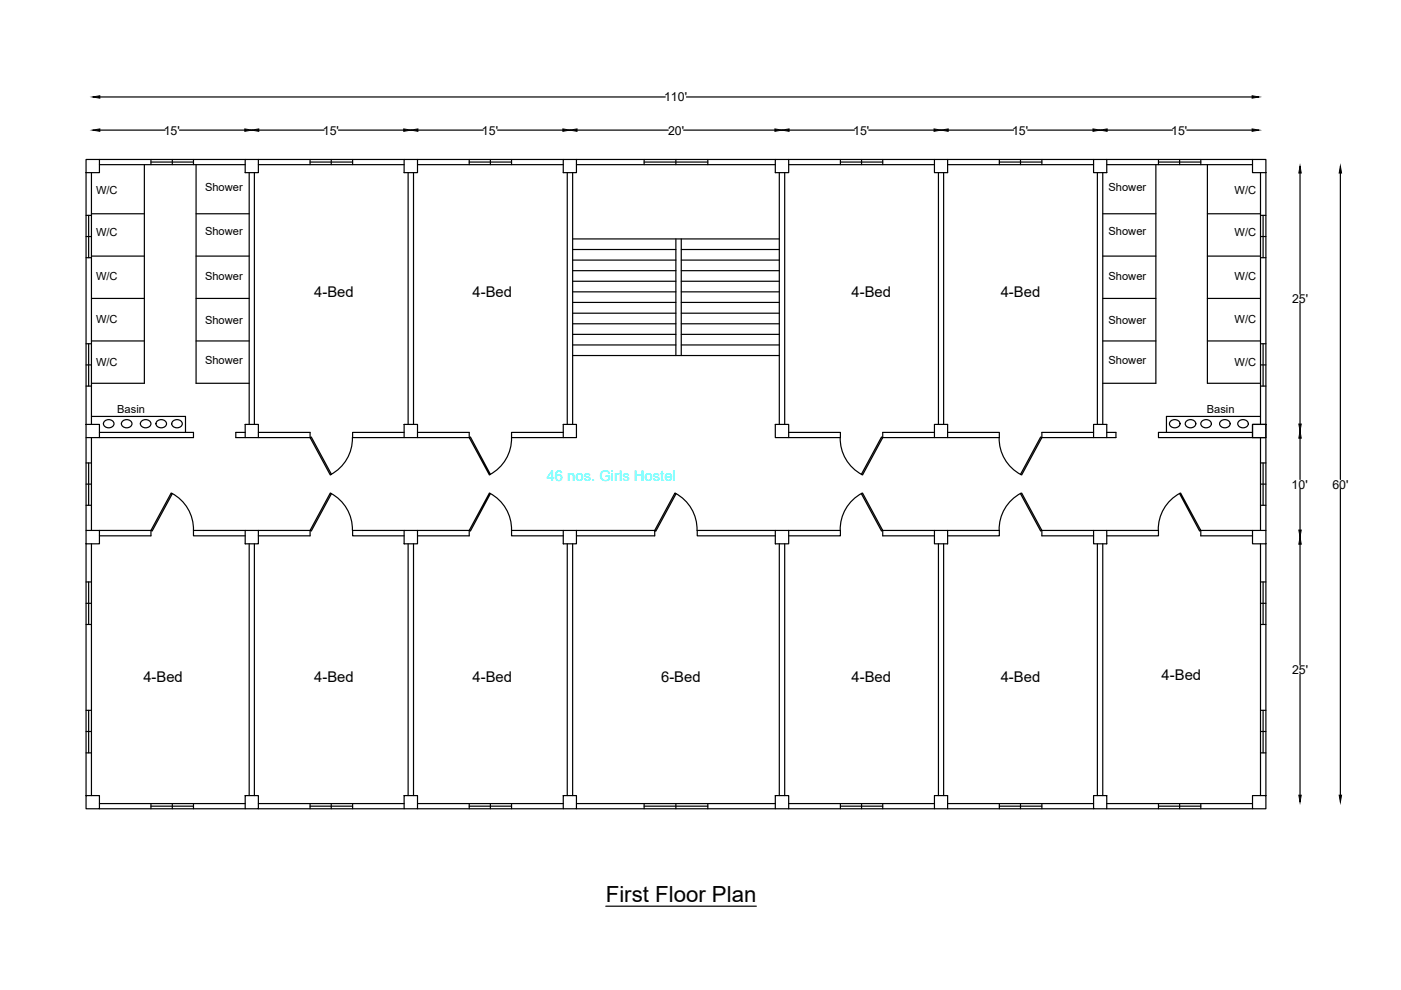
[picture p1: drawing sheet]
<svg xmlns="http://www.w3.org/2000/svg" width="297mm" height="210mm" viewBox="0 0 297 210" stroke-linecap="round" stroke-linejoin="round" font-family="sans-serif">
<!-- layer: 0 -->
<g fill="none" stroke="#000" stroke-width=".25">
<path d="M18.2 33.8h2.9v2.8h-2.9zM18.2 36.6v53.4M19.4 36.6v53.4M21.1 33.8h30.9M21.1 34.9h30.9M21.2 27.6h13.8M21.2 20.6h119.9M30.6 34.9v46.4h-11.2M32 33.8v1.1M32 34.4h9M36.5 33.8v1.1M38.1 27.6h13.8"/>
<path d="M41 33.8v1.1M41.6 34.9v46.4h11.2M52 33.8h2.8v2.8h-2.8zM52.8 36.6v53.4M53.9 36.6v53.4M54.8 33.8h30.9M54.8 34.9h30.9M54.9 27.6h13.8M65.7 34.4h9.1M65.7 33.8v1.1M70.2 33.8v1.1M71.8 27.6h13.8"/>
<path d="M74.8 33.8v1.1M85.7 33.8h2.8v2.8h-2.8zM86.5 36.6v53.4M87.7 36.6v53.4M88.5 33.8h30.9M88.5 34.9h30.9M88.6 27.6h13.8M99.5 34.4h9M99.5 33.8v1.1M104 33.8v1.1M105.5 27.6h13.8M108.5 33.8v1.1"/>
<path d="M119.4 33.8h2.8v2.8h-2.8zM120.3 36.6v53.4M121.4 36.6v53.4M122.2 33.8h42.2M122.2 34.9h42.2M122.3 27.6h19.4M136.6 34.4h13.5M136.6 33.8v1.1M143.3 33.8v1.1M144.9 27.6h19.4M145.5 20.6h120M150.1 33.8v1.1"/>
<path d="M164.4 33.8h2.8v2.8h-2.8zM165.2 36.6v53.4M166.4 36.6v53.4M167.2 33.8h30.9M167.2 34.9h30.9M167.3 27.6h13.8M178.2 34.4h9M178.2 33.8v1.1M182.7 33.8v1.1M184.2 27.6h13.8M187.2 33.8v1.1M198.1 33.8h2.8v2.8h-2.8z"/>
<path d="M199 36.6v53.4M200.1 36.6v53.4M200.9 33.8h31M200.9 34.9h31M201 27.6h13.9M211.9 34.4h9M211.9 33.8v1.1M216.4 33.8v1.1M217.9 27.6h13.8M220.9 33.8v1.1M231.9 33.8h2.8v2.8h-2.8zM232.7 36.6v53.4"/>
<path d="M233.8 36.6v53.4M234.7 33.8h30.9M234.7 34.9h30.9M234.7 27.6h13.9M245.1 34.9v46.4h-11.3M245.6 34.4h9M245.6 33.8v1.1M250.1 33.8v1.1M251.6 27.6h13.9M254.6 33.8v1.1M256 34.9v46.4h11.3M265.6 33.8h2.8v2.8h-2.8z"/>
<path d="M267.3 36.6v53.4M268.4 36.6v53.4M275.6 36.7v25.6M284.2 36.7v65M18.2 50.2h1.2M18.2 45.7h1.2M18.2 54.6h1.2M18.8 45.7v8.9M19.4 54.3h11.2M19.4 45.3h11.2M41.6 54.3h11.2M41.6 45.3h11.2"/>
<path d="M121.4 50.7h43.8M121.4 52.9h21.9M121.4 55.1h21.9M121.4 57.4h21.9M121.4 59.6h21.9M143.3 50.7v24.7M144.4 52.9h20.8M144.4 55.1h20.8M144.4 57.4h20.8M144.4 59.6h20.8M144.4 50.7v24.7M233.8 54.3h11.3"/>
<path d="M233.8 45.3h11.3M256 54.3h11.3M256 45.3h11.3M267.3 50.2h1.1M267.3 45.7h1.1M267.3 54.6h1.1M267.8 45.7v8.9M18.2 77.4h1.2M18.2 72.9h1.2M18.8 72.9v9M19.4 63.3h11.2M19.4 72.3h11.2"/>
<path d="M41.6 63.3h11.2M41.6 72.3h11.2M121.4 61.9h21.9M121.4 64.1h21.9M121.4 66.4h21.9M121.4 68.7h21.9M121.4 70.9h21.9M121.4 73.1h21.9M121.4 75.4h43.8M144.4 61.9h20.8M144.4 64.1h20.8M144.4 66.4h20.8"/>
<path d="M144.4 68.7h20.8M144.4 70.9h20.8M144.4 73.1h20.8M233.8 63.3h11.3M233.8 72.3h11.3M256 63.3h11.3M256 72.3h11.3M267.3 77.4h1.1M267.3 72.9h1.1M267.8 72.9v9M275.6 64.2v25.7M18.2 90h2.9v2.8h-2.9z"/>
<path d="M18.2 92.8v19.7M18.2 98.2h1.2M18.2 81.9h1.2M18.8 98.2v8.9M19.4 88.3h19.9v3.4M19.4 92.8v19.7M21.1 91.7h19.9v1.1h-19.9M22.3 89.2a1.09 1.09 0 0 1 1.2-.1 1.09 1.09 0 0 1 .6 1.1 1.2 1.2 0 0 1-1.2 .5 1.2 1.2 0 0 1-1-.9zM26.1 89.2a1.09 1.09 0 0 1 1.2-.1 1.09 1.09 0 0 1 .6 1.1 1.2 1.2 0 0 1-1.2 .5 1.2 1.2 0 0 1-1-.9zM30.1 89.2a1.09 1.09 0 0 1 1.2-.1 1.09 1.09 0 0 1 .6 1.1 1.2 1.2 0 0 1-1.2 .5 1.2 1.2 0 0 1-.9-.9zM33.4 89.2a1.09 1.09 0 0 1 1.2-.1 1.09 1.09 0 0 1 .6 1.1 1.2 1.2 0 0 1-1.2 .5 1.2 1.2 0 0 1-.9-.9zM36.7 89.2a1.09 1.09 0 0 1 1.3-.1 1.09 1.09 0 0 1 .6 1.1 1.2 1.2 0 0 1-1.2 .5 1.2 1.2 0 0 1-1-.9z"/>
<path d="M52 90h2.8v2.8h-2.8zM52 91.7h-2v1.1h2M54.8 91.7h10.9v1.1M54.8 92.8h10.9M65.7 92.8l.3-.1 4.3 7.9-.3 .1zM74.7 92.8a8.7 8.7 0 0 1-4.6 7.8M74.8 92.8h10.9M85.7 90h2.8v2.8h-2.8zM85.7 91.7h-10.9v1.1M88.5 91.7h11v1.1M88.5 92.8h11M99.5 92.8l.2-.1 4.3 7.9-.2 .1z"/>
<path d="M108.5 92.8a8.7 8.7 0 0 1-4.7 7.8M108.5 92.8h10.9M119.4 90h2.8v2.8h-2.8zM119.4 91.7h-10.9v1.1M164.4 90h2.8v2.8h-2.8zM167.2 91.7h11v1.1h-11M178.1 92.8a8.7 8.7 0 0 0 4.6 7.8M186.9 92.7l.3 .1-4.3 7.9-.3-.1zM187.2 92.8h10.9M198.1 90h2.8v2.8h-2.8zM198.1 91.7h-10.9v1.1M200.9 91.7h11v1.1"/>
<path d="M200.9 92.8h11M211.8 92.8a8.7 8.7 0 0 0 4.6 7.8M220.6 92.7l.3 .1-4.3 7.9-.2-.1zM220.9 92.8h11M231.9 90h2.8v2.8h-2.8zM231.9 91.7h-11v1.1M234.7 91.7h1.9v1.1h-1.9M248.3 89.2a1.09 1.09 0 0 1 1.2-.1 1.09 1.09 0 0 1 .6 1.1 1.2 1.2 0 0 1-1.2 .5 1.2 1.2 0 0 1-1-.9zM251.6 89.2a1.09 1.09 0 0 1 1.3-.1 1.09 1.09 0 0 1 .5 1.1 1.2 1.2 0 0 1-1.1 .5 1.2 1.2 0 0 1-1-.9zM254.9 89.2a1.09 1.09 0 0 1 1.3-.1 1.09 1.09 0 0 1 .5 1.1 1.2 1.2 0 0 1-1.1 .5 1.2 1.2 0 0 1-1-.9zM258.9 89.2a1.09 1.09 0 0 1 1.3-.1 1.09 1.09 0 0 1 .5 1.1 1.2 1.2 0 0 1-1.2 .5 1.2 1.2 0 0 1-.9-.9zM262.8 89.2a1.09 1.09 0 0 1 1.2-.1 1.09 1.09 0 0 1 .6 1.1 1.2 1.2 0 0 1-1.2 .5 1.2 1.2 0 0 1-1-.9z"/>
<path d="M265.6 90h2.8v2.8h-2.8zM265.6 91.7h-20v1.1h20M267.3 88.3h-20v3.4M267.3 92.8v19.7M267.3 98.2h1.1M267.3 81.9h1.1M267.8 98.2v8.9M268.4 92.8v19.7M275.6 92.9v8.8M18.2 112.5h2.9v2.8h-2.9zM18.2 115.3v53.4M18.2 102.6h1.2"/>
<path d="M18.2 107.1h1.2M19.4 115.3v53.4M21.1 112.5h10.9M32 112.5v1.1h-10.9M36.3 104.5l.2 .2-4.2 7.9-.3-.1zM36.4 104.6a8.7 8.7 0 0 1 4.6 7.8M52 112.5h2.8v2.8h-2.8zM52 112.5h-11v1.1h11M52.8 115.3v53.4M53.9 115.3v53.4M54.8 112.5h10.9M65.7 112.5v1.1h-10.9"/>
<path d="M70 104.5l.3 .2-4.3 7.9-.3-.1zM70.1 104.6a8.7 8.7 0 0 1 4.6 7.8M85.7 112.5h2.8v2.8h-2.8zM85.7 112.5h-10.9v1.1h10.9M86.5 115.3v53.4M87.7 115.3v53.4M88.5 112.5h11M99.5 112.5v1.1h-11M103.8 104.5l.2 .2-4.3 7.9-.2-.1zM103.8 104.6a8.7 8.7 0 0 1 4.7 7.8M119.4 112.5h2.8v2.8h-2.8zM119.4 112.5h-10.9v1.1h10.9"/>
<path d="M120.3 115.3v53.4M121.4 115.3v53.4M122.2 112.5h16.6l.3 .1 4.2-7.9-.2-.2-4.3 8v1.1h-16.6M143.2 104.6a8.7 8.7 0 0 1 4.6 7.8M164.4 112.5h2.8v2.8h-2.8zM164.4 112.5h-16.6v1.1h16.6M165.2 115.3v53.4M166.4 115.3v53.4M167.2 112.5h11v1.1h-11M182.6 104.7l.3-.2 4.3 8-.3 .1zM182.7 104.6a8.7 8.7 0 0 0-4.6 7.8M187.2 112.5v1.1h10.9"/>
<path d="M187.2 112.5h10.9M198.1 112.5h2.8v2.8h-2.8zM199 115.3v53.4M200.1 115.3v53.4M200.9 112.5h11v1.1h-11M216.4 104.7l.2-.2 4.3 8-.3 .1zM216.4 104.6a8.7 8.7 0 0 0-4.6 7.8M220.9 112.5v1.1h11M220.9 112.5h11M231.9 112.5h2.8v2.8h-2.8zM232.7 115.3v53.4M233.8 115.3v53.4"/>
<path d="M234.7 112.5h10.9v1.1h-10.9M250.1 104.7l.2-.2 4.3 8-.3 .1zM250.2 104.6a8.7 8.7 0 0 0-4.6 7.8M254.6 112.5v1.1h11M254.6 112.5h11M265.6 112.5h2.8v2.8h-2.8zM267.3 115.3v53.4M267.3 102.6h1.1M267.3 107.1h1.1M268.4 115.3v53.4M275.6 103.6v8.8M275.6 115.4v25.6"/>
<path d="M284.2 103.6v65M18.2 127.9h1.2M18.2 132.4h1.2M18.2 123.4h1.2M18.8 123.4v9M267.3 127.9h1.1M267.3 132.4h1.1M267.3 123.4h1.1M267.8 123.4v9M18.2 155.1h1.2M18.2 159.6h1.2M18.2 150.6h1.2"/>
<path d="M18.8 150.6v9M267.3 155.1h1.1M267.3 159.6h1.1M267.3 150.6h1.1M267.8 150.6v9M275.6 142.9v25.7M18.2 168.7h2.9v2.8h-2.9zM21.1 171.5h30.9M21.1 170.4h30.9M32 170.4v1.1M32 170.9h9M36.5 170.4v1.1"/>
<path d="M41 170.4v1.1M52 168.7h2.8v2.8h-2.8zM54.8 171.5h30.9M54.8 170.4h30.9M65.7 170.4v1.1M65.7 170.9h9.1M70.2 170.4v1.1M74.8 170.4v1.1M85.7 168.7h2.8v2.8h-2.8zM88.5 171.5h30.9M88.5 170.4h30.9M99.5 170.4v1.1"/>
<path d="M99.5 170.9h9M104 170.4v1.1M108.5 170.4v1.1M119.4 168.7h2.8v2.8h-2.8zM122.2 171.5h42.2M122.2 170.4h42.2M136.6 170.4v1.1M136.6 170.9h13.5M143.3 170.4v1.1M150.1 170.4v1.1M164.4 168.7h2.8v2.8h-2.8zM167.2 171.5h30.9"/>
<path d="M167.2 170.4h30.9M178.2 170.4v1.1M178.2 170.9h9M182.7 170.4v1.1M187.2 170.4v1.1M198.1 168.7h2.8v2.8h-2.8zM200.9 171.5h31M200.9 170.4h31M211.9 170.4v1.1M211.9 170.9h9M216.4 170.4v1.1M220.9 170.4v1.1"/>
<path d="M231.9 168.7h2.8v2.8h-2.8zM234.7 171.5h30.9M234.7 170.4h30.9M245.6 170.4v1.1M245.6 170.9h9M250.1 170.4v1.1M254.6 170.4v1.1M265.6 168.7h2.8v2.8h-2.8zM128.4 192.1h32"/>
</g>
<g fill="#000" stroke="#000" stroke-width=".21">
<path d="M19.6 27.6l1.6-.3v.5zM19.6 20.6l1.6-.3v.5zM51.9 27.3l1.5 .3-1.5 .2zM53.4 27.6l1.5-.3v.5zM85.6 27.3l1.5 .3-1.5 .2zM87.1 27.6l1.5-.3v.5zM119.3 27.3l1.5 .3-1.5 .2zM120.8 27.6l1.5-.3v.5zM164.3 27.3l1.5 .3-1.5 .2zM165.8 27.6l1.5-.3v.5zM198 27.3l1.5 .3-1.5 .2zM199.5 27.6l1.5-.3v.5z"/>
<path d="M231.7 27.3l1.6 .3-1.6 .2zM233.3 27.6l1.4-.3v.5zM265.5 27.3l1.5 .3-1.5 .2zM265.5 20.3l1.5 .3-1.5 .2zM275.6 35.2l.3 1.5h-.5zM284.2 35.2l.2 1.5h-.5zM275.4 89.9h.5l-.3 1.5zM275.6 91.4l.3 1.5h-.5zM275.4 112.4h.5l-.3 1.5zM275.6 113.9l.3 1.5h-.5zM275.4 168.6h.5l-.3 1.5zM283.9 168.6h.5l-.2 1.5z"/>
</g>
<text font-size="4.7" x="128.4" y="191.2">First Floor Plan</text>
<g font-size="3.1">
<text x="66.6" y="63">4-Bed</text>
<text x="100.2" y="63">4-Bed</text>
<text x="180.6" y="63">4-Bed</text>
<text x="212.2" y="63">4-Bed</text>
<text x="30.4" y="144.5">4-Bed</text>
<text x="66.6" y="144.5">4-Bed</text>
<text x="100.2" y="144.5">4-Bed</text>
<text x="140.2" y="144.5">6-Bed</text>
<text x="180.6" y="144.5">4-Bed</text>
<text x="212.2" y="144.5">4-Bed</text>
<text x="246.3" y="144.1">4-Bed</text>
</g>
<text font-size="3.1" fill="#0ff" x="115.9" y="102">46 nos. Girls Hostel</text>
<g font-size="2.6">
<text x="140.8" y="21.5">110'</text>
<text x="34.7" y="28.5">15'</text>
<text x="68.5" y="28.5">15'</text>
<text x="102.2" y="28.5">15'</text>
<text x="141.6" y="28.5">20'</text>
<text x="180.9" y="28.5">15'</text>
<text x="214.6" y="28.5">15'</text>
<text x="248.3" y="28.5">15'</text>
<text x="273.9" y="64.2">25'</text>
<text x="273.9" y="103.6">10'</text>
<text x="282.5" y="103.6">60'</text>
<text x="273.9" y="142.9">25'</text>
</g>
<g font-size="2.4">
<text x="20.4" y="41.1">W/C</text>
<text x="43.5" y="40.5">Shower</text>
<text x="235" y="40.5">Shower</text>
<text x="261.7" y="41.1">W/C</text>
<text x="20.4" y="50.1">W/C</text>
<text x="43.5" y="49.9">Shower</text>
<text x="235" y="49.9">Shower</text>
<text x="261.7" y="50.1">W/C</text>
<text x="20.4" y="59.4">W/C</text>
<text x="43.5" y="59.4">Shower</text>
<text x="235" y="59.4">Shower</text>
<text x="261.7" y="59.4">W/C</text>
<text x="20.4" y="68.4">W/C</text>
<text x="43.5" y="68.6">Shower</text>
<text x="235" y="68.6">Shower</text>
<text x="261.7" y="68.4">W/C</text>
<text x="20.4" y="77.6">W/C</text>
<text x="43.5" y="77.1">Shower</text>
<text x="235" y="77.1">Shower</text>
<text x="261.7" y="77.6">W/C</text>
<text x="24.8" y="87.6">Basin</text>
<text x="255.9" y="87.6">Basin</text>
</g>
</svg>
